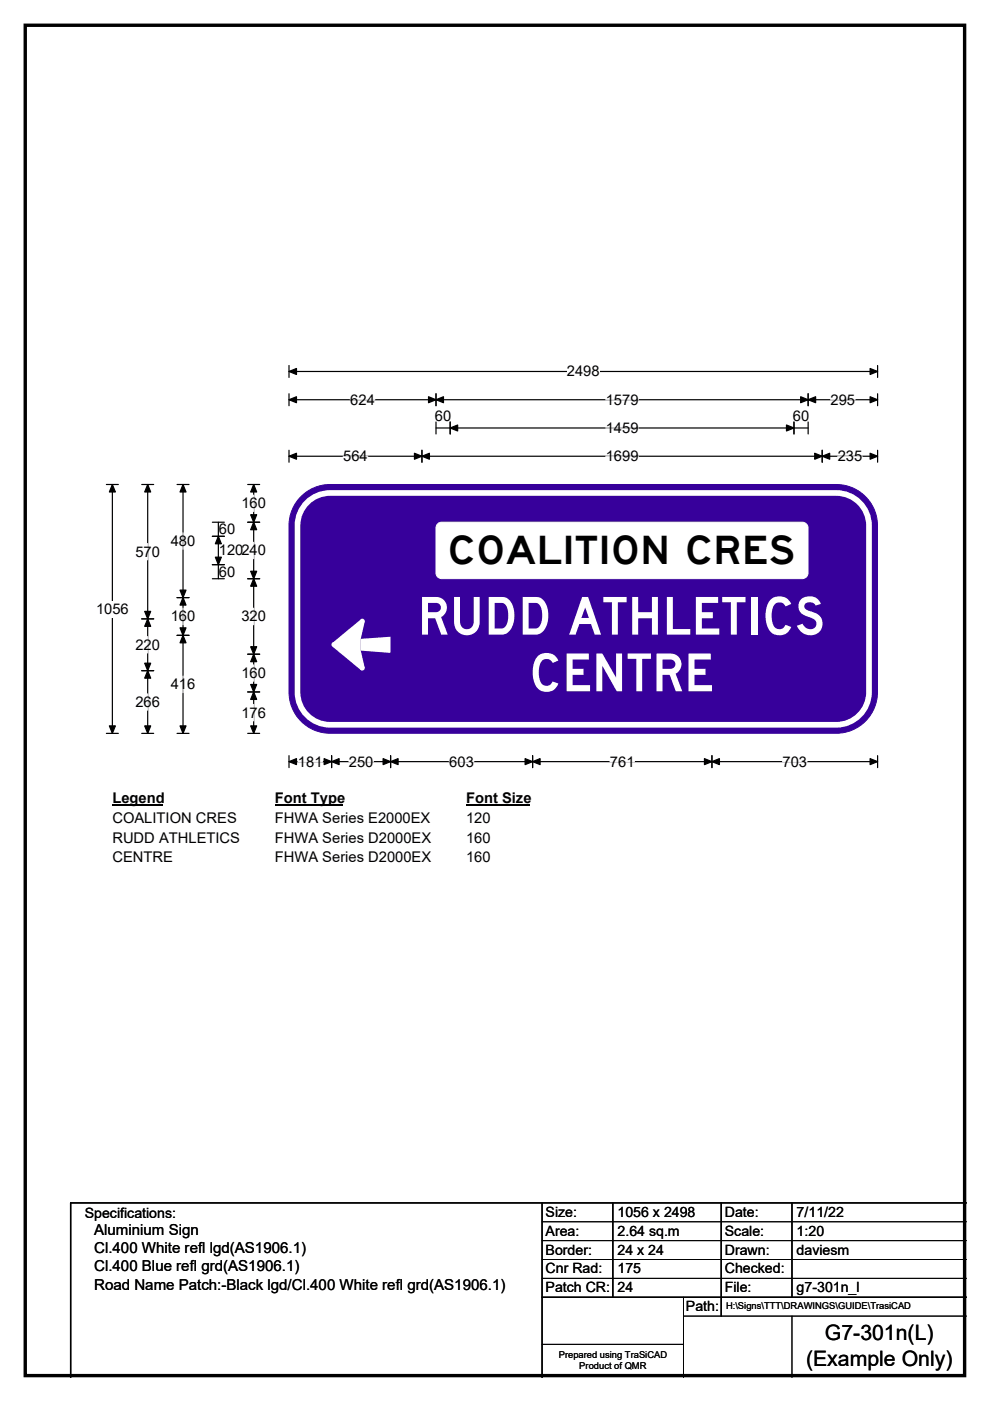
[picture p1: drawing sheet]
<svg xmlns="http://www.w3.org/2000/svg" width="210mm" height="297mm" viewBox="0 0 210 297" stroke-linecap="round" stroke-linejoin="round" font-family="sans-serif">
<path d="M5.4 5.4h199.2v286.3h-199.2z" fill="none" stroke="#000" stroke-width=".72"/>
<path d="M61.3 78.8h124.8M61.3 77.5v2.5M186.1 77.5v2.5" fill="none" stroke="#000" stroke-width=".25"/>
<path d="M61.3 78.8l1.6-.7v1.3zM184.6 78.1l1.5 .7-1.5 .6z" fill="#000" stroke="#000" stroke-width=".25"/>
<path d="M120.2 77h7v3.5h-7z" fill="#fff"/>
<g fill="none" stroke="#000" stroke-width=".25">
<path d="M61.3 84.8h124.8M61.3 83.5v2.5M61.3 95.5v2.5M61.3 96.7h124.8M89.5 95.5v2.5M92.5 83.5v2.5M92.5 89.5v2.5M92.5 90.7h78.9M95.5 89.5v2.5M168.4 89.5v2.5M171.4 89.5v2.5M171.4 83.5v2.5"/>
<path d="M174.4 95.5v2.5M186.1 83.5v2.5M186.1 95.5v2.5M22.6 102.7h2.5M23.8 102.7v52.8M22.6 155.5h2.5M61.3 160.2v2.6M61.3 161.5h124.8M70.3 160.2v2.6M82.8 160.2v2.6M113 160.2v2.6M151 160.2v2.6"/>
<path d="M186.1 160.2v2.6"/>
</g>
<g fill="#000" stroke="#000" stroke-width=".25">
<path d="M61.3 84.8l1.6-.7v1.3zM61.3 96.7l1.6-.6v1.3zM89.5 96.7l1.6-.6v1.3zM87.9 96.1l1.6 .6-1.6 .7zM92.5 84.8l1.6-.7v1.3zM90.9 84.1l1.6 .7-1.6 .6zM95.5 90.7l1.6-.6v1.3zM166.8 90.1l1.6 .6-1.6 .7zM169.8 84.1l1.6 .7-1.6 .6zM171.4 84.8l1.6-.7v1.3zM172.8 96.1l1.6 .6-1.6 .7zM174.4 96.7l1.6-.6v1.3z"/>
<path d="M184.6 84.1l1.5 .7-1.5 .6zM184.6 96.1l1.5 .6-1.5 .7zM23.8 102.7l.7 1.6h-1.3zM23.2 153.9h1.3l-.7 1.6zM61.3 161.5l1.6-.7v1.3zM70.3 161.5l1.6-.7v1.3zM68.7 160.8l1.6 .7-1.6 .6zM81.3 160.8l1.5 .7-1.5 .6zM82.8 161.5l1.6-.7v1.3zM111.4 160.8l1.6 .7-1.6 .6zM113 161.5l1.6-.7v1.3zM149.4 160.8l1.6 .7-1.6 .6z"/>
<path d="M151 161.5l1.6-.7v1.3zM184.6 160.8l1.5 .7-1.5 .6z"/>
</g>
<path d="M72.8 96.7h5.2M74.3 84.8h5.2M128.5 84.8h6.9M128.5 90.7h6.9M128.5 96.7h6.9M176.2 84.8h5.2M177.7 96.7h5.2M63.2 161.5h5.2M74 161.5h5.2M95.3 161.5h5.2M129.4 161.5h5.2M166 161.5h5.2" fill="none" stroke="#fff" stroke-width=".25"/>
<path d="M20.4 127.4h6.9v3.5h-6.9z" fill="#fff"/>
<g fill="none" stroke="#000" stroke-width=".25">
<path d="M30.1 102.7h2.5M31.3 102.7v52.8M37.5 102.7h2.6M38.8 102.7v52.8M45 113.7h2.6M45 119.7h2.6M45 110.7h2.6M46.3 110.7v12M52.5 102.7h2.6M52.5 110.7h2.6M53.8 102.7v52.8M30.1 131.2h2.5"/>
<path d="M37.5 126.7h2.6M37.5 134.7h2.6M45 122.7h2.6M52.5 122.7h2.6M52.5 138.7h2.6M30.1 142.2h2.5M30.1 155.5h2.5M37.5 155.5h2.6M52.5 155.5h2.6M52.5 146.7h2.6"/>
</g>
<g fill="#000" stroke="#000" stroke-width=".25">
<path d="M31.3 102.7l.7 1.6h-1.3zM38.8 102.7l.7 1.6h-1.3zM46.3 113.7l.6 1.6h-1.2zM45.7 118.1h1.2l-.6 1.6zM53.8 110.7l.6 1.6h-1.2zM53.8 102.7l.6 1.6h-1.2zM53.2 109.1h1.2l-.6 1.6zM31.3 131.2l.7 1.6h-1.3zM30.7 129.6h1.3l-.7 1.6zM38.8 126.7l.7 1.6h-1.3zM38.2 133.1h1.3l-.7 1.6zM38.2 125.1h1.3l-.7 1.6z"/>
<path d="M38.8 134.7l.7 1.6h-1.3zM53.2 121.1h1.2l-.6 1.6zM53.8 122.7l.6 1.6h-1.2zM53.2 137.1h1.2l-.6 1.6zM53.8 138.7l.6 1.6h-1.2zM30.7 140.6h1.3l-.7 1.6zM31.3 142.2l.7 1.6h-1.3zM30.7 153.9h1.3l-.7 1.6zM38.2 153.9h1.3l-.7 1.6zM53.2 145.1h1.2l-.6 1.6zM53.8 146.7l.6 1.6h-1.2zM53.2 153.9h1.2l-.6 1.6z"/>
</g>
<path d="M31.3 115.2v3.5M38.8 113v3.5M53.8 105v3.5M53.8 115v3.4M31.3 135v3.5M38.8 128.9v3.6M53.8 128.9v3.6M31.3 147.1v3.5M38.8 143.3v3.6M53.8 141v3.4M53.8 149.4v3.4" fill="none" stroke="#fff" stroke-width=".25"/>
<path d="M23.8 167.5h10.8v3.5h-10.8z" fill="#fff"/>
<path d="M23.8 170.8h10.8" fill="none" stroke="#000" stroke-width=".32"/>
<path d="M58.3 167.5h14.4v3.5h-14.4z" fill="#fff"/>
<path d="M58.3 170.8h14.4" fill="none" stroke="#000" stroke-width=".32"/>
<path d="M98.8 167.5h13.5v3.5h-13.5z" fill="#fff"/>
<path d="M98.8 170.8h13.5" fill="none" stroke="#000" stroke-width=".32"/>
<g fill="#fff">
<path d="M23.8 171.7h26.3v3.5h-26.3z"/>
<path d="M58.3 171.7h32.9v3.5h-32.9z"/>
<path d="M98.8 171.7h5.3v3.5h-5.3z"/>
<path d="M23.8 175.9h27v3.4h-27z"/>
<path d="M58.3 175.9h33.1v3.4h-33.1z"/>
<path d="M98.8 175.9h5.3v3.4h-5.3z"/>
<path d="M23.8 180h12.8v3.5h-12.8z"/>
<path d="M58.3 180h33.1v3.5h-33.1z"/>
<path d="M98.8 180h5.3v3.5h-5.3z"/>
</g>
<path d="M63.8 105.3a8.7 8.7 0 0 1 6.2-2.6h107.4a8.7 8.7 0 0 1 8.7 8.7v35.3a8.7 8.7 0 0 1-8.7 8.8h-107.4a8.7 8.7 0 0 1-8.7-8.8v-35.3a8.7 8.7 0 0 1 2.5-6.1z" fill-rule="evenodd" fill="#37009b" stroke="#37009b" stroke-width=".21"/>
<path d="M64.8 106.9a6.9 6.9 0 0 1 5.2-2.4h107.4a6.9 6.9 0 0 1 6.9 6.9v35.3a6.9 6.9 0 0 1-6.9 7h-107.4a6.9 6.9 0 0 1-6.9-7v-35.3a6.9 6.9 0 0 1 1.7-4.5z" fill="none" stroke="#fff" stroke-width="1.2"/>
<g fill="#fff">
<path d="M76.5 135.4l6.3-.4v3.4l-6.3-.5z"/>
<path d="M70.5 136.3l6.1-5 .8 .5-.9 3.6v2.5l.9 3.7-.8 .5-6.1-5z" fill-rule="evenodd"/>
<circle cx="76.9" cy="131.7" r=".51"/>
<circle cx="70.8" cy="136.7" r=".51"/>
<circle cx="76.9" cy="141.7" r=".51"/>
</g>
<path d="M93 111l.7-.3h76.5a1.2 1.2 0 0 1 1.2 1.2v9.6a1.22 1.22 0 0 1-1.2 1.2h-76.5a1.2 1.2 0 0 1-1.2-1.2v-9.6v-.4z" fill-rule="evenodd" fill="#fff" stroke="#fff" stroke-width=".21"/>
<path d="M115 255v37M130 255v20M153 255v24M168 255v20M205 255h-190v37M115 275h90" fill="none" stroke="#000" stroke-width=".3"/>
<path d="M115 259h90M115 263h90M115 267h90M115 271h90M145 279h60M145 275v17M168 279v13M115 285h30" fill="none" stroke="#000" stroke-width=".21"/>
<g font-size="11.1" fill="#fff">
<text x="88.6" y="134.6">RUDD ATHLETICS</text>
<text x="112.2" y="146.6">CENTRE</text>
</g>
<text font-size="8.3" x="94.9" y="119.5">COALITION CRES</text>
<g font-size="4.5">
<text x="175" y="284.2">G7-301n(L)</text>
<text x="171" y="289.6">(Example Only)</text>
</g>
<g font-size="3.2">
<text x="20" y="261.9">Aluminium Sign</text>
<text x="20" y="265.7">Cl.400 White refl lgd(AS1906.1)</text>
<text x="20" y="269.6">Cl.400 Blue refl grd(AS1906.1)</text>
<text x="20" y="273.4">Road Name Patch:-Black lgd/Cl.400 White refl grd(AS1906.1)</text>
</g>
<g font-size="3.1">
<text x="120.2" y="79.8">2498</text>
<text x="74.3" y="85.8">624</text>
<text x="92.2" y="89.3">60</text>
<text x="128.5" y="85.8">1579</text>
<text x="168.2" y="89.3">60</text>
<text x="176.2" y="85.8">295</text>
<text x="128.5" y="91.8">1459</text>
<text x="72.8" y="97.8">564</text>
<text x="128.5" y="97.8">1699</text>
<text x="177.7" y="97.8">235</text>
<text x="51.2" y="107.8">160</text>
<text x="46.4" y="113.3">60</text>
<text x="28.7" y="118">570</text>
<text x="36.2" y="115.8">480</text>
<text x="46.4" y="117.8">120240</text>
<text x="46.4" y="122.3">60</text>
<text x="20.4" y="130.2">1056</text>
<text x="36.2" y="131.7">160</text>
<text x="51.2" y="131.7">320</text>
<text x="28.7" y="137.8">220</text>
<text x="51.2" y="143.8">160</text>
<text x="28.7" y="149.9">266</text>
<text x="36.2" y="146.1">416</text>
<text x="51.2" y="152.1">176</text>
<text x="63.2" y="162.5">181</text>
<text x="74" y="162.5">250</text>
<text x="95.3" y="162.5">603</text>
<text x="129.4" y="162.5">761</text>
<text x="166" y="162.5">703</text>
<text x="23.8" y="170.3">Legend</text>
<text x="58.3" y="170.3">Font Type</text>
<text x="98.8" y="170.3">Font Size</text>
<text x="23.8" y="174.5">COALITION CRES</text>
<text x="23.8" y="178.6">RUDD ATHLETICS</text>
<text x="58.3" y="174.5">FHWA Series E2000EX</text>
<text x="58.3" y="178.6">FHWA Series D2000EX</text>
<text x="98.8" y="174.5">120</text>
<text x="98.8" y="178.6">160</text>
<text x="23.8" y="182.8">CENTRE</text>
<text x="58.3" y="182.8">FHWA Series D2000EX</text>
<text x="98.8" y="182.8">160</text>
</g>
<g font-size="3">
<text x="115.7" y="258">Size:</text>
<text x="131" y="258">1056 x 2498</text>
<text x="153.7" y="258">Date:</text>
<text x="169" y="258">7/11/22</text>
<text x="18" y="258.2">Specifications:</text>
<text x="115.7" y="262">Area:</text>
<text x="131" y="262">2.64 sq.m</text>
<text x="153.7" y="262">Scale:</text>
<text x="169" y="262">1:20</text>
<text x="115.7" y="266">Border:</text>
<text x="115.7" y="270">Cnr Rad:</text>
<text x="131" y="266">24 x 24</text>
<text x="131" y="270">175</text>
<text x="153.7" y="266">Drawn:</text>
<text x="153.7" y="270">Checked:</text>
<text x="169" y="266">daviesm</text>
<text x="115.7" y="274">Patch CR:</text>
<text x="131" y="274">24</text>
<text x="153.7" y="274">File:</text>
<text x="169" y="274">g7-301n_l</text>
<text x="145.5" y="278">Path:</text>
</g>
<g font-size="2">
<text x="154" y="277.6">H:\Signs\TTT\DRAWINGS\GUIDE\TrasiCAD</text>
<text x="118.5" y="287.8">Prepared using TraSiCAD</text>
<text x="122.9" y="290.2">Product of QMR</text>
</g>
</svg>
